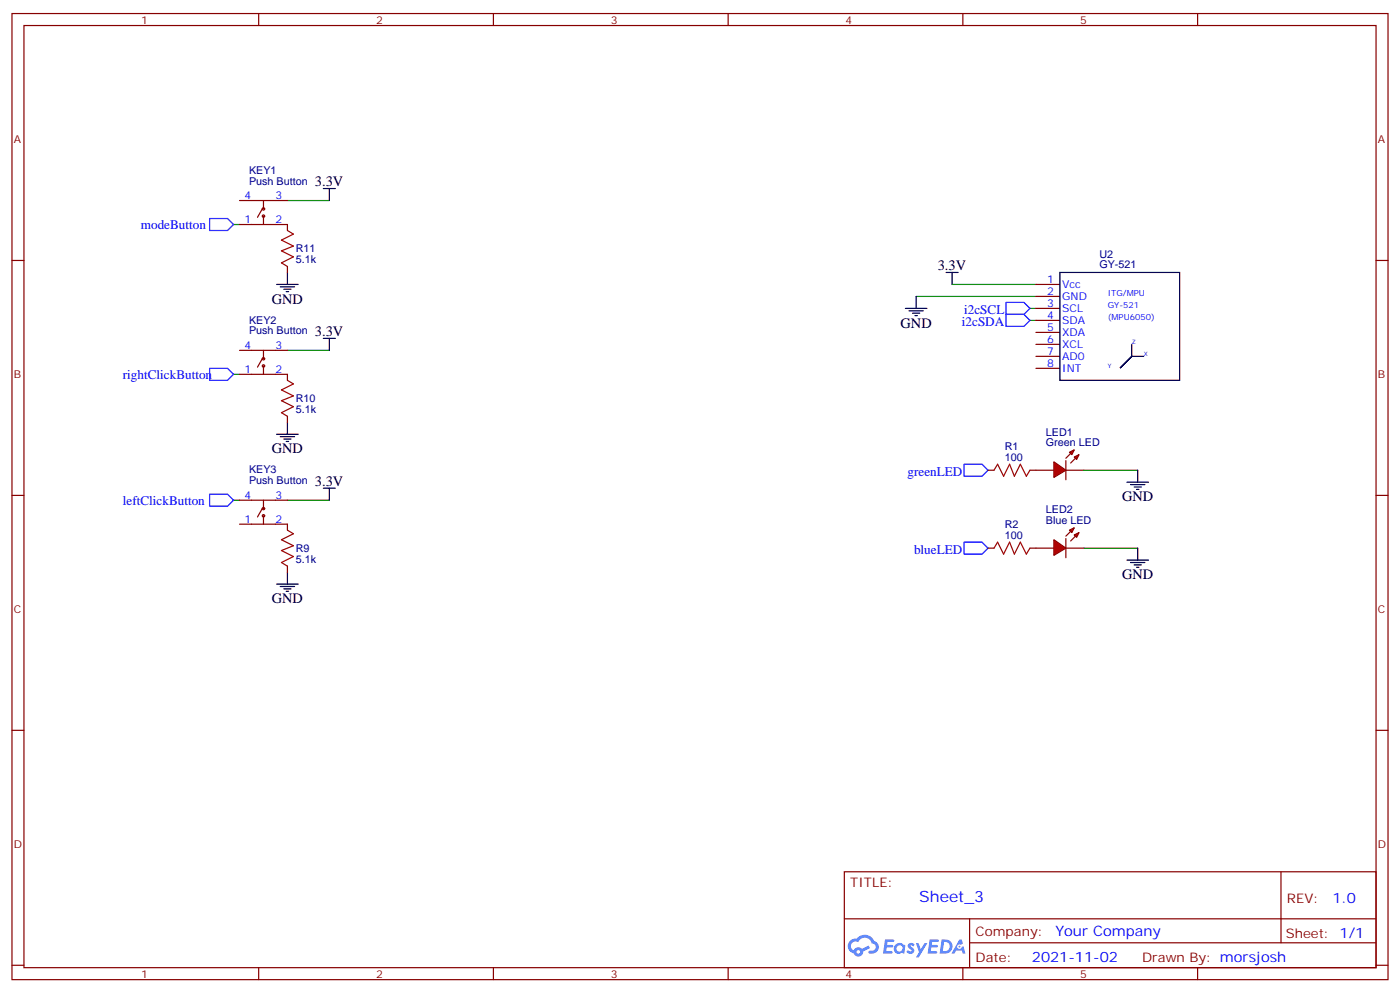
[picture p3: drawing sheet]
<svg xmlns="http://www.w3.org/2000/svg" width="412mm" height="292mm" viewBox="0 0 412 292" stroke-linecap="round" stroke-linejoin="round" font-family="sans-serif">
<g fill="none" stroke="#870000" stroke-width=".35">
<path d="M3.5 4h405.4v284.3h-405.4zM7.1 7.5h398.2v277.3h-398.2zM76.2 4v3.5M145.3 4v3.5M214.5 4v3.5M283.6 4v3.5M352.8 4v3.5M3.5 76.7h3.6M405.3 76.7h3.6M3.5 145.8h3.6M405.3 145.8h3.6M3.5 214.9h3.6"/>
<path d="M405.3 214.9h3.6M248.7 256.6h156.6v28.2h-156.6zM377.3 256.6v20.9M248.7 270.4h156.5M285.6 277.5h119.6M285.6 270.4v14.1M3.5 284.1h3.6M76.2 284.8v3.5M145.3 284.8v3.5M214.5 284.8v3.5M283.6 284.8v3.5M352.8 284.8v3.5"/>
<path d="M405.3 284.1h3.6"/>
</g>
<g fill="#5487ff">
<path d="M267.7 277.8a1.22 1.22 0 0 1 1.7 .2l-.4 .6a.47 .47 0 0 0-.3-.4 .47 .47 0 0 0-.5 .2l.1 .2a1.14 1.14 0 0 1 .8 1.8 1.14 1.14 0 0 1-1.9 0l-.2-.2 .5-.6 .7 .4a.29 .29 0 0 0 .3-.2 .29 .29 0 0 0-.2-.3 1.04 1.04 0 0 1-.6-1.7z"/>
<path d="M260.7 276.5h2.4l.3 .2-.2 .5h-1.8l-.1 .9h1.5l.3 .4-.3 .3h-1.6l-.2 1.1 1.7 .1 .2 .3-.2 .3-2.6 .1z"/>
<path d="M273.8 276.5h2.4l.3 .2-.1 .5h-1.8l-.2 .9h1.6l.3 .4-.4 .3h-1.6l-.1 1.1 1.7 .1 .2 .3-.2 .3-2.6 .1z"/>
<path d="M282.6 276.5h.7l.3 1.3-.6 .3a.69 .69 0 0 0-1 .3 .69 .69 0 0 0 .4 .9 .69 .69 0 0 0 .9-.6l.5-.3 .6 2.2h-.8l-.2-.8h-1.8l-.5 .8h-.8z"/>
<path d="M269.8 277.6h.8l.6 1.8 1.1-1.8h.9l-2.6 4.2h-.8l.9-1.6z"/>
<path d="M277.4 276.5l-.6 4.2h1.3a2.11 2.11 0 0 0 2.5-2.2 2.11 2.11 0 0 0-2.5-2zM278.1 277.2a1.39 1.39 0 0 1 1.7 1.5 1.39 1.39 0 0 1-1.8 1.2h-.3z"/>
<path d="M263.7 278.1a1.54 1.54 0 0 0-.1 2.2 1.54 1.54 0 0 0 2.2 .1l.6 .3 .3-2.3-.2-.3h-.4a1.49 1.49 0 0 0-2.4 0zM264 279.1a.94 .94 0 0 1 1.8 0 .94 .94 0 0 1-1.8 0z"/>
<path d="M250.4 276.9a2.18 2.18 0 0 0 1.1 3.7 1.44 1.44 0 0 0 1.6 .9 1.44 1.44 0 0 0 1.2-1.5l2-1-.5-.7-1.9 1a1.47 1.47 0 0 0-2.4 .4 1.39 1.39 0 0 1-.7-1.9 1.39 1.39 0 0 1 2-.5 2.12 2.12 0 0 1 2.2-1.3 2.12 2.12 0 0 1 1.9 1.7 1.14 1.14 0 0 1 1.1 1.4 1.14 1.14 0 0 1-1.7 .7 .43 .43 0 0 0-.5 .4 .43 .43 0 0 0 .4 .5 1.98 1.98 0 0 0 2.5-1.3 1.98 1.98 0 0 0-1.2-2.5 3.1 3.1 0 0 0-5.3-.7l-.9 .1zM252.3 280.2a.55 .55 0 0 1 1.1 0 .55 .55 0 0 1-1.1 0z"/>
<circle cx="282.6" cy="278.6" r=".26"/>
</g>
<path d="M269.9 87.2h35.3M280.5 83.7h24.7M303.4 90.8h1.8M303.4 94.3h1.8" fill="none" stroke="#008700" stroke-width=".35"/>
<path d="M296.3 92.5h5.3l1.8 1.8-1.8 1.8h-5.3zM296.3 89h5.3l1.8 1.8-1.8 1.7h-5.3z" fill="none" stroke="#00f" stroke-width=".35"/>
<path d="M266.7 90.8h6.3M267.8 91.5h4.2M268.8 92.2h2.1M269.5 92.9h.7M269.9 87.2v3.6M278.7 80.2h3.5M280.5 80.2v3.5M312.2 80.2h35.3v31.7h-35.3zM333.4 101.4v3.5l-3.6 3.5 3.6-3.5h3.5" fill="none" stroke="#000" stroke-width=".35"/>
<path d="M305.2 83.7h7M305.2 87.2h7M305.2 90.8h7M305.2 94.3h7M305.2 97.8h7M305.2 101.4h7M305.2 104.9h7M305.2 108.4h7" fill="none" stroke="#870000" stroke-width=".35"/>
<g fill="#f00" stroke="#870000" stroke-width=".35">
<path d="M310.4 158.9l3.6 2.4-3.6 2.1z"/>
<path d="M314 158.5v5.6z"/>
</g>
<g fill="#870000" stroke="#870000" stroke-width=".35">
<path d="M314 157.8l1.4-1.4z"/>
<path d="M316.8 157.8l-1.4 1.4z"/>
</g>
<g fill="#f00" stroke="#870000" stroke-width=".35">
<path d="M315 156l1.4-.7-.7 1.4z"/>
<path d="M316.4 157.4l1.5-.7-.8 1.5z"/>
</g>
<path d="M305.2 161.3h5.2M314 161.3h5.3" fill="none" stroke="#870000" stroke-width=".35"/>
<g fill="#f00" stroke="#870000" stroke-width=".35">
<path d="M310.4 135.9l3.6 2.5-3.6 2.1z"/>
<path d="M314 135.6v5.6z"/>
</g>
<g fill="#870000" stroke="#870000" stroke-width=".35">
<path d="M314 134.9l1.4-1.4z"/>
<path d="M316.8 134.9l-1.4 1.4z"/>
</g>
<g fill="#f00" stroke="#870000" stroke-width=".35">
<path d="M315 133.1l1.4-.7-.7 1.4z"/>
<path d="M316.4 134.5l1.5-.7-.8 1.4z"/>
</g>
<g fill="none" stroke="#870000" stroke-width=".35">
<path d="M70.6 59h14.1M77.6 59v2.5M70.6 66.1h14.1v1.7M77.3 61.5l-1.5 2.5M77.6 63.6v2.5M84.7 78.4v1.8M70.6 110.2h14.1v1.7M70.6 103.1h14.1M77.3 105.6l-1.5 2.5M77.6 103.1v2.5M77.6 107.7v2.5M84.7 122.5v1.8"/>
<path d="M291 138.4h1.8M303.4 138.4h7M314 138.4h5.3M70.6 154.3h14.1v1.7M70.6 147.2h14.1M77.3 149.7l-1.5 2.5M77.6 147.2v2.5M77.6 151.8v2.5M84.7 166.6v1.8M291 161.3h1.8M303.4 161.3h1.8"/>
<circle cx="77.6" cy="61.5" r=".35"/>
<circle cx="77.6" cy="63.6" r=".35"/>
<circle cx="77.6" cy="105.6" r=".35"/>
<circle cx="77.6" cy="107.7" r=".35"/>
<circle cx="77.6" cy="149.7" r=".35"/>
<circle cx="77.6" cy="151.8" r=".35"/>
</g>
<path d="M61.7 64.3h5.3l1.8 1.8-1.8 1.7h-5.3zM61.7 108.4h5.3l1.8 1.8-1.8 1.7h-5.3zM284 136.6h5.3l1.7 1.8-1.7 1.8h-5.3zM61.7 145.5h5.3l1.8 1.7-1.8 1.8h-5.3zM284 159.6h5.3l1.7 1.7-1.7 1.8h-5.3z" fill="none" stroke="#00f" stroke-width=".35"/>
<path d="M84.7 67.8l1.7 1.1-3.5 1.8 3.5 1.7-3.5 1.4 3.5 1.8-3.5 1.8 1.8 1M84.7 111.9l1.7 1.1-3.5 1.8 3.5 1.7-3.5 1.4 3.5 1.8-3.5 1.8 1.8 1M292.8 138.4l1.1-1.8 1.7 3.6 1.8-3.6 1.4 3.6 1.8-3.6 1.7 3.6 1.1-1.8M84.7 156l1.7 1.1-3.5 1.8 3.5 1.7-3.5 1.4 3.5 1.8-3.5 1.8 1.8 1M292.8 161.3l1.1-1.7 1.7 3.5 1.8-3.5 1.4 3.5 1.8-3.5 1.7 3.5 1.1-1.8" fill="none" stroke="#a10000" stroke-width=".35"/>
<path d="M84.7 59h12.3M68.8 66.1h1.8M68.8 110.2h1.8M84.7 103.1h12.3M319.3 138.4h15.8M68.8 147.2h1.8M84.7 147.2h12.3M319.3 161.3h15.8" fill="none" stroke="#008700" stroke-width=".35"/>
<g fill="none" stroke="#000" stroke-width=".35">
<path d="M95.2 55.5h3.6M97 55.5v3.5M81.5 83.7h6.3M82.5 84.4h4.3M83.6 85.1h2.1M84.3 85.8h.7M84.7 80.2v3.5M95.2 99.6h3.6M97 99.6v3.5M81.5 127.8h6.3M82.5 128.5h4.3M83.6 129.2h2.1"/>
<path d="M84.3 129.9h.7M84.7 124.3v3.5M335.1 138.4v3.5M95.2 143.7h3.6M97 143.7v3.5M332 141.9h6.3M333 142.6h4.3M334.1 143.3h2.1M334.8 144h.7M81.5 171.9h6.3M82.5 172.6h4.3M83.6 173.3h2.1"/>
<path d="M84.3 174h.7M84.7 168.4v3.5M332 164.9h6.3M333 165.6h4.3M334.1 166.3h2.1M334.8 167h.7M335.1 161.3v3.6"/>
</g>
<text font-size="4.6" fill="#00f" x="270.8" y="265.6">Sheet_3</text>
<g font-size="4.2">
<text x="92.8" y="54.8">3.3V</text>
<text x="276.2" y="79.5">3.3V</text>
<text x="80.1" y="89.4">GND</text>
<text x="92.8" y="98.9">3.3V</text>
<text x="265.3" y="96.4">GND</text>
<text x="80.1" y="133.5">GND</text>
<text x="92.8" y="143">3.3V</text>
<text x="330.6" y="147.6">GND</text>
<text x="330.6" y="170.5">GND</text>
<text x="80.1" y="177.6">GND</text>
</g>
<g font-size="4.2" fill="#00f">
<text x="392.5" y="265.8">1.0</text>
<text x="310.9" y="275.4">Your Company</text>
<text x="304" y="283.2">2021-11-02</text>
</g>
<g font-size="3.9" fill="#00f">
<text x="41.5" y="67.4">modeButton</text>
<text x="284" y="92.5">i2cSCL</text>
<text x="283.3" y="96.1">i2cSDA</text>
<text x="36.2" y="111.5">rightClickButton</text>
<text x="267.4" y="140.2">greenLED</text>
<text x="36.2" y="148.5">leftClickButton</text>
<text x="269.3" y="163.1">blueLED</text>
</g>
<g font-size="3.9" fill="#800">
<text x="250.5" y="261.2">TITLE:</text>
<text x="379.1" y="265.8">REV:</text>
<text x="287.4" y="275.4">Company:</text>
<text x="378.7" y="276">Sheet: 1/1</text>
<text x="287.4" y="283">Date:</text>
<text x="336.4" y="283.1">Drawn By: morsjosh</text>
</g>
<g font-size="3.2" fill="#800">
<text x="41.6" y="7">1</text>
<text x="110.8" y="7">2</text>
<text x="179.9" y="7">3</text>
<text x="249.1" y="7">4</text>
<text x="318.2" y="7">5</text>
<text x="4.1" y="42.1">A</text>
<text x="405.9" y="42.1">A</text>
<text x="4.1" y="111.2">B</text>
<text x="405.9" y="111.2">B</text>
<text x="4.1" y="180.4">C</text>
<text x="405.9" y="180.4">C</text>
<text x="4.1" y="249.5">D</text>
<text x="405.9" y="249.5">D</text>
<text x="41.6" y="287.8">1</text>
<text x="110.8" y="287.8">2</text>
<text x="179.9" y="287.8">3</text>
<text x="249.1" y="287.8">4</text>
<text x="318.2" y="287.8">5</text>
</g>
<g font-size="3.2" fill="#000080">
<text x="73.4" y="51.1">KEY1</text>
<text x="73.4" y="54.3">Push Button</text>
<text x="87.1" y="77.5">5.1k</text>
<text x="87.1" y="74.3">R11</text>
<text x="323.8" y="75.8">U2</text>
<text x="323.8" y="79">GY-521</text>
<text x="73.4" y="95.2">KEY2</text>
<text x="73.4" y="98.4">Push Button</text>
<text x="87.1" y="118.4">R10</text>
<text x="87.1" y="121.6">5.1k</text>
<text x="308.1" y="131.3">Green LED</text>
<text x="308.1" y="128.2">LED1</text>
<text x="296" y="135.6">100</text>
<text x="296" y="132.4">R1</text>
<text x="73.4" y="142.5">Push Button</text>
<text x="73.4" y="139.3">KEY3</text>
<text x="296" y="155.4">R2</text>
<text x="308.1" y="154.3">Blue LED</text>
<text x="308.1" y="151.1">LED2</text>
<text x="296" y="158.5">100</text>
<text x="87.1" y="165.7">5.1k</text>
<text x="87.1" y="162.5">R9</text>
</g>
<g font-size="3.2" fill="#00f">
<text x="72.1" y="58.7">4</text>
<text x="81.1" y="58.7">3</text>
<text x="72.1" y="65.7">1</text>
<text x="81.1" y="65.7">2</text>
<text x="308.4" y="83.4">1</text>
<text x="308.4" y="86.9">2</text>
<text x="312.9" y="84.8">Vcc</text>
<text x="312.9" y="88.3">GND</text>
<text x="308.4" y="90.4">3</text>
<text x="308.4" y="93.9">4</text>
<text x="312.9" y="91.8">SCL</text>
<text x="312.9" y="95.4">SDA</text>
<text x="308.4" y="97.5">5</text>
<text x="308.4" y="101">6</text>
<text x="312.9" y="98.9">XDA</text>
<text x="72.1" y="102.8">4</text>
<text x="81.1" y="102.8">3</text>
<text x="308.4" y="104.5">7</text>
<text x="312.9" y="102.4">XCL</text>
<text x="312.9" y="105.9">AD0</text>
<text x="72.1" y="109.8">1</text>
<text x="81.1" y="109.8">2</text>
<text x="308.4" y="108.1">8</text>
<text x="312.9" y="109.5">INT</text>
<text x="72.1" y="146.9">4</text>
<text x="81.1" y="146.9">3</text>
<text x="72.1" y="153.9">1</text>
<text x="81.1" y="153.9">2</text>
</g>
<g font-size="2.5" fill="#00f">
<text x="326.3" y="87.2">ITG/MPU</text>
<text x="326.3" y="94.3">(MPU6050)</text>
<text x="326.3" y="90.8">GY-521</text>
</g>
<g font-size="1.8" fill="#00f">
<text x="333.4" y="101.4">Z</text>
<text x="336.9" y="104.9">X</text>
<text x="326.3" y="108.4">Y</text>
</g>
</svg>
